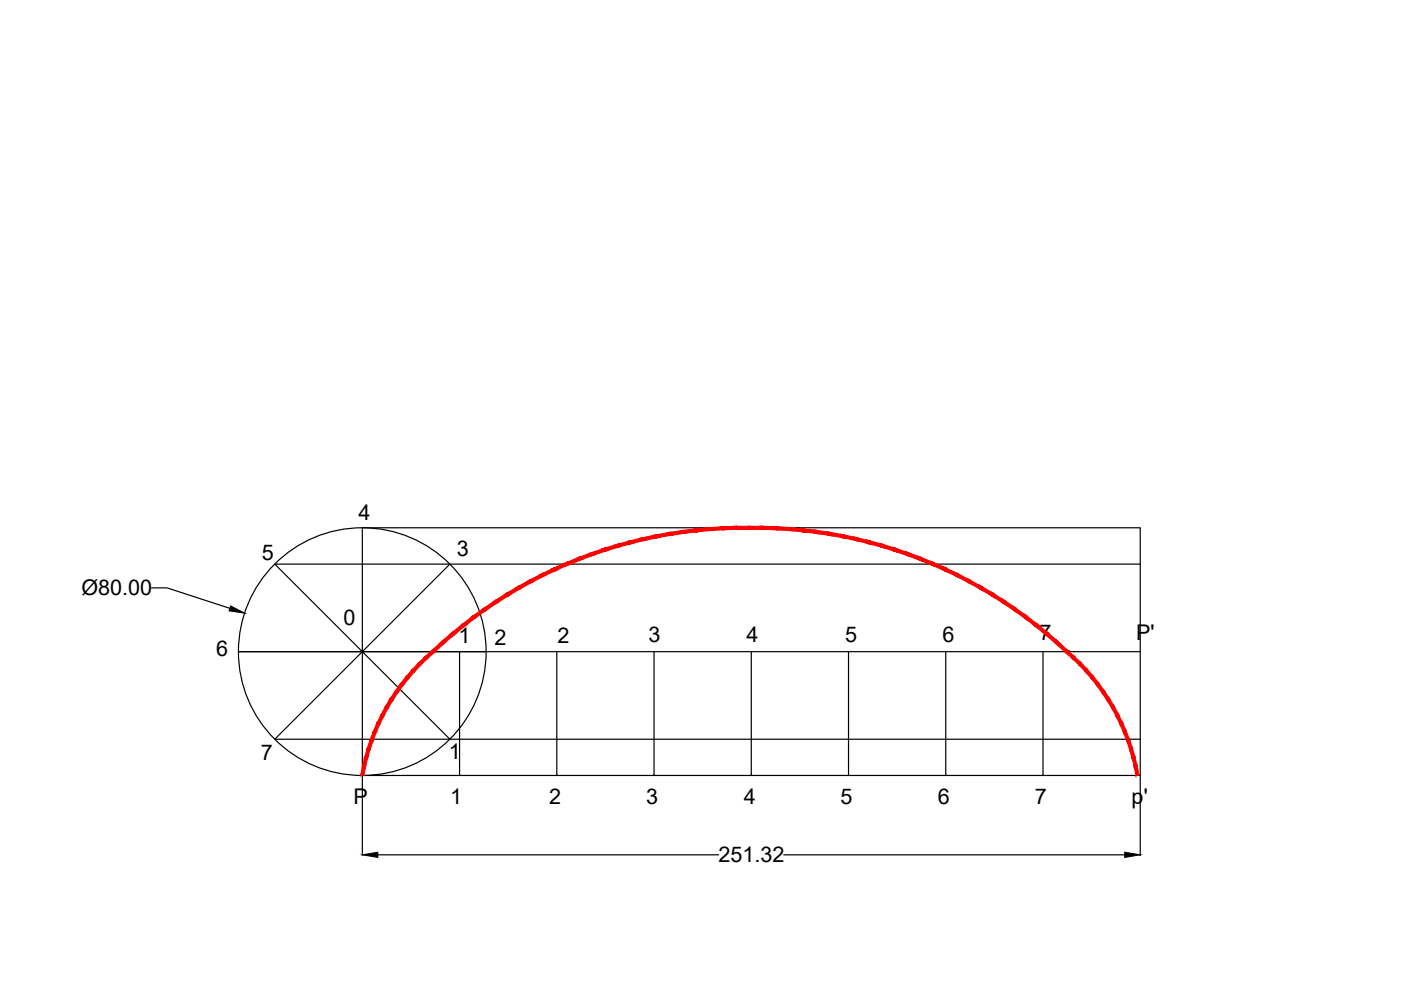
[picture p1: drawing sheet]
<svg xmlns="http://www.w3.org/2000/svg" width="297mm" height="210mm" viewBox="0 0 297 210" stroke-linecap="round" stroke-linejoin="round" font-family="sans-serif">
<!-- layer: 0 -->
<g fill="none" stroke="#000" stroke-width=".25">
<path d="M95.4 119.6l-18.6 18.6h26.3M159.1 111.9h.4M241.8 119.6h-183.5l18.5 18.6v-26.3h165v52.5h-165v-26.2l18.6 18.5M32.1 124.6h3.3l13.3 4.4M76.8 138.1v.1M91.8 138.2h.1M97.4 138.2v26.2M118.1 138.2v26.2M138.7 138.2v26.2M159.3 138.2v26.2M179.9 138.2v26.2M200.5 138.2v26.2"/>
<path d="M221.1 138.2v26.2M226.8 138.2h.1M241.8 138.2h-191.2h26.2l-18.5 18.5h183.5M76.8 164.5v16.9M241.8 164.5v16.9M80.1 181.2h72.3M166.2 181.2h72.3"/>
<circle cx="76.8" cy="138.2" r="26.3"/>
</g>
<path d="M97.4 164.4h.1M118.1 164.4h.1M138.7 164.4h.1M159.3 164.4h.1M179.9 164.4h.1M200.5 164.4h.1M221.1 164.4h.1" fill="none" stroke="#000" stroke-width=".21"/>
<g fill="#f00" stroke="#f00" stroke-width=".21">
<path d="M90.1 139.2l1.5-1.3 .4 .5zM90.1 139.2l.5 .5 1.4-1.3zM88.7 140.6l1.4-1.4 .5 .5zM88.7 140.6l.5 .4 1.4-1.3zM88.7 140.6l.5 .4-1.8 1zM87.4 142l.5 .4 1.3-1.4zM87.4 142l.5 .4-1.8 1zM86.1 143.4l.5 .4 1.3-1.4zM86.1 143.4l.5 .4-1.7 1.1zM84.9 144.9l.6 .4 1.1-1.5zM84.9 144.9l.6 .4-1.7 1.2zM83.8 146.5l.5 .4 1.2-1.6zM83.8 146.5l.5 .4-1.6 1.2zM82.7 148.1l.6 .4 1-1.6zM82.7 148.1l.6 .4-1.6 1.3zM81.7 149.8l.6 .3 1-1.6zM81.7 149.8l.6 .3-1.5 1.4zM80.8 151.5l.6 .3 .9-1.7zM80.8 151.5l.6 .3-1.5 1.5zM81.4 151.8l-1.5 1.5 .6 .2zM79.9 153.3l.6 .2-1.3 1.5zM80.5 153.5l-1.3 1.5 .6 .3zM79.2 155l.6 .3-1.3 1.6zM79.8 155.3l-1.3 1.6 .6 .2zM78.5 156.9l.6 .2-1.2 1.6zM79.1 157.1l-1.2 1.6 .6 .2zM77.9 158.7l.6 .2-1.2 1.7zM78.5 158.9l-1.2 1.7 .6 .1zM77.3 160.6l.6 .1-1 1.7zM77.9 160.7l-1 1.7 .6 .2zM76.9 162.4l.6 .2-1 1.8zM77.5 162.6l-1 1.8 .6 .1z"/>
<path d="M156.2 111.6h2.9v.6zM156.2 111.6v.6h2.9zM153.4 111.7l2.8-.1v.6zM153.4 111.7v.6l2.8-.1zM150.5 111.9l2.9-.2v.6zM150.5 111.9v.6l2.9-.2zM147.6 112.1l2.9-.2v.6zM147.6 112.1l.1 .7 2.8-.3zM144.8 112.5l2.8-.4 .1 .7zM144.8 112.5l.1 .6 2.8-.3zM142 112.9l2.8-.4 .1 .6zM142 112.9l.1 .6 2.8-.4zM139.2 113.4l2.8-.5 .1 .6zM139.2 113.4l.1 .6 2.8-.5zM136.4 114l2.8-.6 .1 .6zM136.4 114l.1 .6 2.8-.6zM133.6 114.7l2.8-.7 .1 .6zM133.6 114.7l.2 .6 2.7-.7zM130.9 115.4l2.7-.7 .2 .6zM130.9 115.4l.1 .6 2.8-.7zM128.1 116.2l2.8-.8 .1 .6zM128.1 116.2l.2 .7 2.7-.9zM125.4 117.2l2.7-1 .2 .7zM125.4 117.2l.2 .6 2.7-.9zM122.8 118.2l2.6-1 .2 .6zM122.8 118.2l.2 .6 2.6-1zM120.1 119.2l2.7-1 .2 .6zM120.1 119.2l.3 .6 2.6-1zM117.5 120.4l2.6-1.2 .3 .6zM117.5 120.4l.3 .6 2.6-1.2zM114.9 121.6l2.6-1.2 .3 .6zM114.9 121.6l.3 .6 2.6-1.2zM112.4 123l2.5-1.4 .3 .6zM112.4 123l.3 .5 2.5-1.3zM109.9 124.3l2.5-1.3 .3 .5zM109.9 124.3l.3 .6 2.5-1.4zM107.4 125.8l2.5-1.5 .3 .6zM107.4 125.8l.4 .5 2.4-1.4zM105 127.3l2.4-1.5 .4 .5zM105 127.3l.4 .6 2.4-1.6zM102.6 128.9l2.4-1.6 .4 .6zM102.6 128.9l.4 .5 2.4-1.5zM100.3 130.6l2.3-1.7 .4 .5zM100.3 130.6l.4 .5 2.3-1.7zM98.1 132.3l2.2-1.7 .4 .5zM98.1 132.3l.4 .5 2.2-1.7zM95.8 134.1l2.3-1.8 .4 .5zM95.8 134.1l.5 .5 2.2-1.8zM93.7 136l2.1-1.9 .5 .5zM93.7 136l.4 .5 2.2-1.9zM91.6 137.9l2.1-1.9 .4 .5zM91.6 137.9l.4 .5 2.1-1.9z"/>
<path d="M241.1 162.4l.4 2-.7 .1zM240.5 162.6l.3 1.9 .3-2.1zM240.7 160.6l.4 1.8-.6 .2zM240 160.7l.5 1.9 .2-2zM240.1 158.7l.6 1.9-.7 .1zM239.5 158.9l.5 1.8 .1-2zM239.5 156.9l.6 1.8-.6 .2zM238.9 157.1l.6 1.8v-2zM238.8 155l.7 1.9-.6 .2zM238.2 155.3l.7 1.8-.1-2.1zM238 153.3l.8 1.7-.6 .3zM237.4 153.5l.8 1.8-.2-2zM237.2 151.5l.8 1.8-.6 .2zM236.6 151.8l.8 1.7-.2-2zM236.3 149.8l.9 1.7-.6 .3zM235.7 150.1l.9 1.7-.3-2zM235.3 148.1l1 1.7-.6 .3zM234.7 148.5l1 1.6-.4-2zM234.2 146.5l1.1 1.6-.6 .4zM233.6 146.9l1.1 1.6-.5-2zM233.1 144.9l1.1 1.6-.6 .4zM232.5 145.3l1.1 1.6-.5-2zM231.8 143.4l1.3 1.5-.6 .4zM231.3 143.8l1.2 1.5-.7-1.9zM230.6 142l1.2 1.4-.5 .4zM230.1 142.4l1.2 1.4-.7-1.8zM229.2 140.6l1.4 1.4-.5 .4zM228.8 141l1.3 1.4-.9-1.8zM227.8 139.2l1.4 1.4-.4 .4zM227.8 139.2l-.4 .5 1.4 1.3zM226.4 137.9l1.4 1.3-.4 .5zM226.4 137.9l-.4 .5 1.4 1.3z"/>
<path d="M224.3 136l2.1 1.9-.4 .5zM224.3 136l-.4 .5 2.1 1.9zM222.2 134.1l2.1 1.9-.4 .5zM222.2 134.1l-.5 .5 2.2 1.9zM219.9 132.3l2.3 1.8-.5 .5zM219.9 132.3l-.4 .5 2.2 1.8zM217.7 130.6l2.2 1.7-.4 .5zM217.7 130.6l-.4 .5 2.2 1.7zM215.3 128.9l2.4 1.7-.4 .5zM215.3 128.9l-.3 .5 2.3 1.7zM213 127.3l2.3 1.6-.3 .5zM213 127.3l-.4 .6 2.4 1.5zM210.6 125.8l2.4 1.5-.4 .6zM210.6 125.8l-.4 .5 2.4 1.6zM208.1 124.3l2.5 1.5-.4 .5zM208.1 124.3l-.3 .6 2.4 1.4zM205.6 123l2.5 1.3-.3 .6zM205.6 123l-.3 .5 2.5 1.4zM203.1 121.6l2.5 1.4-.3 .5zM203.1 121.6l-.3 .6 2.5 1.3zM200.5 120.4l2.6 1.2-.3 .6zM200.5 120.4l-.3 .6 2.6 1.2zM197.9 119.2l2.6 1.2-.3 .6zM197.9 119.2l-.3 .6 2.6 1.2zM195.2 118.2l2.7 1-.3 .6zM195.2 118.2l-.2 .6 2.6 1zM192.6 117.2l2.6 1-.2 .6zM192.6 117.2l-.3 .6 2.7 1zM189.9 116.2l2.7 1-.3 .6zM189.9 116.2l-.3 .7 2.7 .9zM187.1 115.4l2.8 .8-.3 .7zM187.1 115.4l-.2 .6 2.7 .9zM184.4 114.7l2.7 .7-.2 .6zM184.4 114.7l-.2 .6 2.7 .7zM181.6 114l2.8 .7-.2 .6zM181.6 114l-.2 .6 2.8 .7zM178.8 113.4l2.8 .6-.2 .6zM178.8 113.4l-.1 .6 2.7 .6zM176 112.9l2.8 .5-.1 .6zM176 112.9l-.1 .6 2.8 .5zM173.2 112.5l2.8 .4-.1 .6zM173.2 112.5l-.1 .6 2.8 .4zM170.3 112.1l2.9 .4-.1 .6zM170.3 112.1v.7l2.8 .3zM167.5 111.9l2.8 .2v.7zM167.5 111.9l-.1 .6 2.9 .3zM164.6 111.7l2.9 .2-.1 .6zM164.6 111.7v.6l2.8 .2zM161.8 111.6l2.8 .1v.6zM161.8 111.6v.6l2.8 .1zM158.9 111.6h2.9v.6zM158.9 111.6v.6h2.9z"/>
</g>
<path d="M48.9 128.5l3 1.5-3.3-.5zM76.8 181.2l3.3-.5v1.1zM238.5 180.7l3.3 .5-3.3 .6z" fill="#000" stroke="#000" stroke-width=".21"/>
<g font-size="4.6">
<text x="76" y="110.3">4</text>
<text x="55.5" y="118.6">5</text>
<text x="96.8" y="117.9">3</text>
<text x="17.3" y="126.2">Ø80.00</text>
<text x="72.8" y="132.6">0</text>
<text x="97.2" y="136.3">1</text>
<text x="104.8" y="136.7">2</text>
<text x="118.2" y="136.3">2</text>
<text x="137.5" y="136.2">3</text>
<text x="158.2" y="136.2">4</text>
<text x="179.2" y="136">5</text>
<text x="199.8" y="136">6</text>
<text x="220.4" y="135.8">7</text>
<text x="240.9" y="135.8">P'</text>
<text x="45.9" y="139.2">6</text>
<text x="55.3" y="161.1">7</text>
<text x="95.2" y="160.9">1</text>
<text x="75" y="170.4">P</text>
<text x="95.4" y="170.4">1</text>
<text x="116.4" y="170.4">2</text>
<text x="137" y="170.4">3</text>
<text x="157.7" y="170.4">4</text>
<text x="178.2" y="170.4">5</text>
<text x="198.8" y="170.4">6</text>
<text x="219.4" y="170.4">7</text>
<text x="239.9" y="170.4">p'</text>
<text x="152.3" y="182.9">251.32</text>
</g>
</svg>
